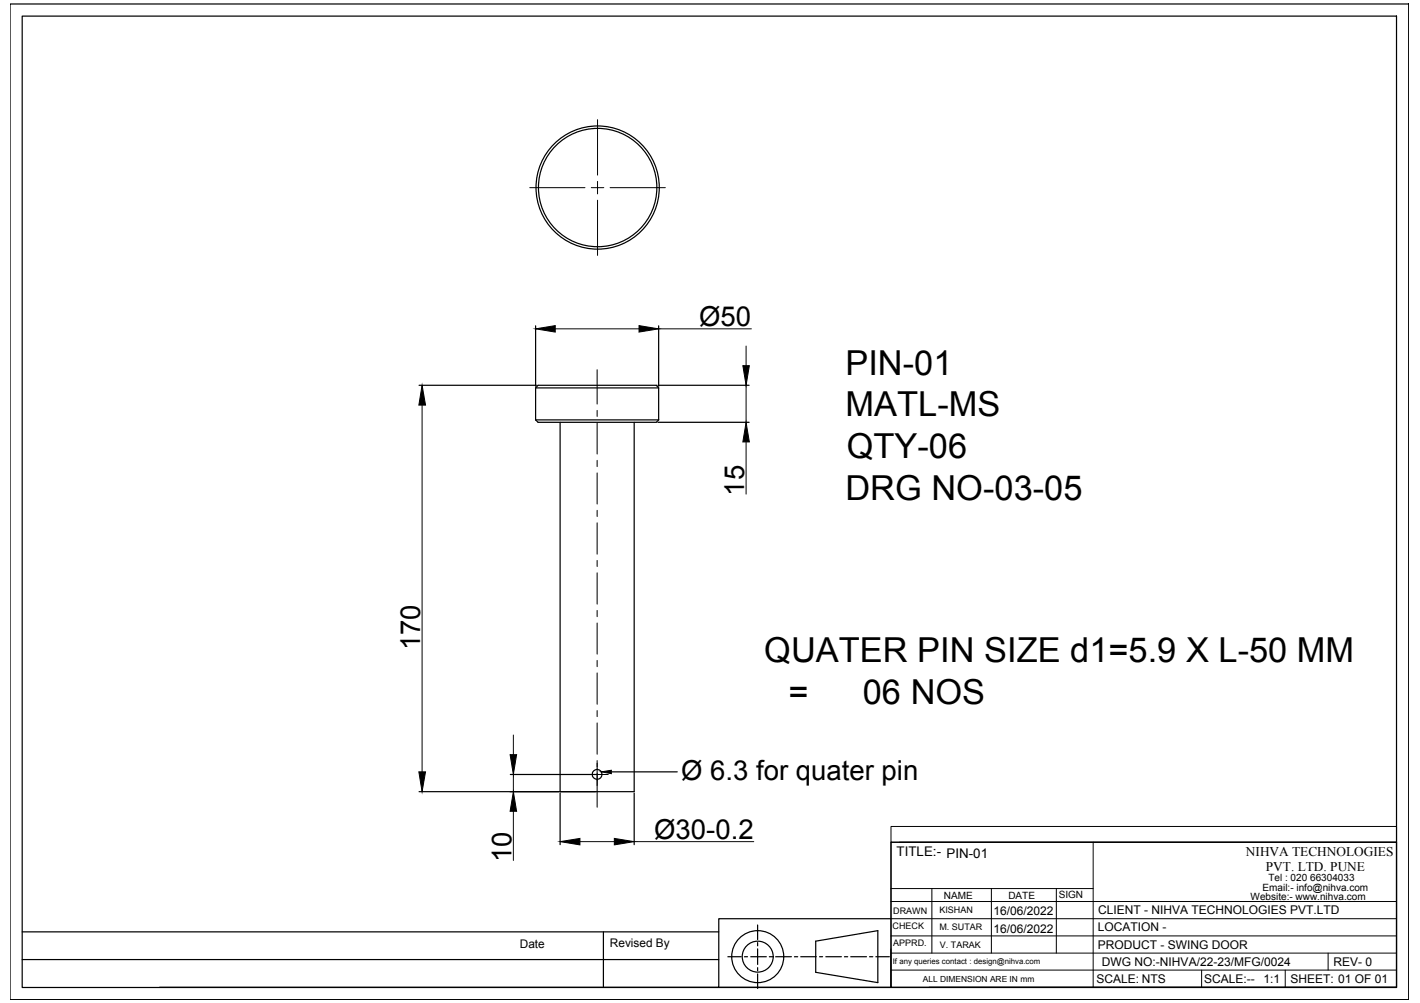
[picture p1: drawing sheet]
<svg xmlns="http://www.w3.org/2000/svg" width="297mm" height="210mm" viewBox="0 0 297 210" stroke-linecap="round" stroke-linejoin="round" font-family="sans-serif">
<!-- layer: 0 -->
<g fill="none" stroke="#000" stroke-width=".25">
<path d="M2.1 .8h292.6v208.4h-292.6zM4.6 3.4h287.5v203.3h-287.5zM112 68.2v12.6M137.8 68.2v12.6M87.7 80.6h24.5M112 81.2h25.8M112 81.2l.6-.6h24.7l.5 .6M112 87.9l.6 .5h24.7l.5-.5M112 81.2v6.7M112 87.9h25.8M117.2 88.4v77.3M132.7 88.4v77.3h-45"/>
<path d="M137.6 88.4h19.1M137.6 80.6h19.1M137.8 81.2v6.7M106.8 162.1h17.8M117.2 166v10.8M127.9 161.5h13.8M132.7 166v10.8M186.4 176.3h105.7v30.3h-105.7zM4.6 195h145.8M126.2 195v11.7M158.5 193.6v3M158.5 197.3v.6"/>
<path d="M158.5 198.6v3.2M170.6 197l13-2.2v10.8l-13-2.1zM186.4 192.3h-36v14.3h-117M4.6 200.8h145.8M150.4 206.6h36M152.3 200.2h2.8M155.7 200.2h.7M157 200.2h3.3M158.5 202.5v.6M158.5 203.8v3.1M160.9 200.2h.7M162.2 200.2h3.4"/>
<path d="M166.2 200.2h.7M167.5 200.2h3.3M171.4 200.2h.7M172.7 200.2h3.3M176.6 200.2h.7M178 200.2h3.3M181.9 200.2h.7M183.2 200.2h2.8M194.3 206.6h97.8"/>
<circle cx="125" cy="39.2" r="12.4"/>
<circle cx="125" cy="39.3" r="12.9"/>
<circle cx="124.9" cy="162.1" r="1.02"/>
<circle cx="158.5" cy="200.2" r="5.4"/>
<circle cx="158.5" cy="200.2" r="3.2"/>
</g>
<g fill="none" stroke="#000" stroke-width=".21">
<path d="M110.8 39.3h11.6M125 38v1.3h-1.3M125 25v11.6M126.3 39.3h-1.3v1.3M127.6 39.3h11.6M125 41.9v11.6M116.1 68.8h17.6M124.9 77.4v7.2M137.8 68.8h19.4M156.1 72.4v4.1M88.3 84.8v76.7M124.9 85.9v1.3"/>
<path d="M124.9 88.5v6.5M124.9 96.3v1.3M124.9 99v6.5M156.1 80.6v7.8M156.1 92.5v10.9M124.9 106.8v1.3M124.9 109.4v6.6M124.9 117.3v1.3M124.9 119.9v6.5M124.9 127.7v1.4M124.9 130.4v6.5M124.9 138.2v1.3"/>
<path d="M107.4 153.8v4.1M124.9 159.2v2.9h-2.3M124.9 140.8v6.6M124.9 148.7v1.3M124.9 151.3v6.5M107.4 162.1v3.6M107.4 169.8v10.3M121.3 176.1h7.2M124.9 161.8v7.1M127.2 162.1h-2.3v1.3M132.7 176.1h25M186.4 173h105.7v3.3h-105.7z"/>
<path d="M186.4 176.3v30.3M188.2 176.3h103.9M228.7 176.3v30.3M186.4 199.5h105.7M186.4 195.9h105.7M186.4 192.3h105.7M186.4 188.7h105.7M186.4 186h42.3M194.9 186v13.5M207.4 186v13.5M221 186v13.5M277.8 199.5v3.5"/>
<path d="M186.4 203h105.7M251.4 203v3.6M268.8 203v3.6"/>
</g>
<path d="M112 68.8l4.1-.7v1.4zM133.7 68.1l4.1 .7-4.1 .7zM155.4 76.5h1.3l-.6 4.1zM88.3 80.6l.7 4.2h-1.4zM156.1 88.4l.6 4.1h-1.3zM106.7 157.9h1.4l-.7 4.2zM87.6 161.5h1.4l-.7 4.2zM107.4 165.7l.7 4.1h-1.4zM117.2 176.1l4.1-.6v1.3zM125.8 161.5l2.1-.3v.7zM128.5 175.5l4.2 .6-4.2 .7z" fill="#000" stroke="#000" stroke-width=".21"/>
<g font-size="7.2">
<text x="176.9" y="78.5">PIN-01</text>
<text x="176.9" y="87.2">MATL-MS</text>
<text x="177.1" y="95.9">QTY-06</text>
<text x="176.9" y="104.5">DRG NO-03-05</text>
<text x="159.9" y="138.6">QUATER PIN SIZE d1=5.9 X L-50 MM</text>
<text x="165" y="147.3">=</text>
<text x="180.5" y="147.3">06 NOS</text>
</g>
<g font-size="5.8">
<text x="146.2" y="68.3">Ø50</text>
<text x="155.7" y="103.7" transform="rotate(-90 155.7 103.7)">15</text>
<text x="87.9" y="136.1" transform="rotate(-90 87.9 136.1)">170</text>
<text x="142.5" y="163.2">Ø 6.3 for quater pin</text>
<text x="136.8" y="175.7">Ø30-0.2</text>
<text x="107" y="180.4" transform="rotate(-90 107 180.4)">10</text>
</g>
<g font-size="2.8">
<text x="187.6" y="179.2">TITLE:- PIN-01</text>
<text x="260.6" y="179.1">NIHVA TECHNOLOGIES</text>
<text x="264.8" y="182.3">PVT. LTD. PUNE</text>
</g>
<g font-size="2.5">
<text x="207.8" y="191.6">16/06/2022</text>
<text x="229.7" y="191.3">CLIENT - NIHVA TECHNOLOGIES PVT.LTD</text>
<text x="207.8" y="195.2">16/06/2022</text>
<text x="229.6" y="194.9">LOCATION -</text>
<text x="108.7" y="198.5">Date</text>
<text x="127.6" y="198.2">Revised By</text>
<text x="229.6" y="198.5">PRODUCT - SWING DOOR</text>
<text x="230.5" y="202.1">DWG NO:-NIHVA/22-23/MFG/0024</text>
<text x="279" y="202.1">REV- 0</text>
<text x="229.3" y="205.7">SCALE: NTS</text>
<text x="251.9" y="205.7">SCALE:--</text>
<text x="264.3" y="205.7">1:1</text>
<text x="269.9" y="205.7">SHEET: 01 OF 01</text>
</g>
<g font-size="2.1">
<text x="265.3" y="184.4">Tel : 020 66304033</text>
<text x="197.4" y="188.1">NAME</text>
<text x="210.9" y="188.2">DATE</text>
<text x="221.5" y="188">SIGN</text>
<text x="261.6" y="188.4">Website:- www.nihva.com</text>
<text x="264.1" y="186.5">Email:- info@nihva.com</text>
</g>
<g font-size="1.9">
<text x="186.8" y="191.2">DRAWN</text>
<text x="196.5" y="191.1">KISHAN</text>
<text x="186.7" y="194.4">CHECK</text>
<text x="186.8" y="198">APPRD.</text>
<text x="196.5" y="194.7">M. SUTAR</text>
<text x="196.6" y="198.3">V. TARAK</text>
</g>
<text font-size="1.8" x="193" y="205.4">ALL DIMENSION ARE IN mm</text>
<text font-size="1.6" x="186.8" y="201.7">If any queries contact : design@nihva.com</text>
</svg>
